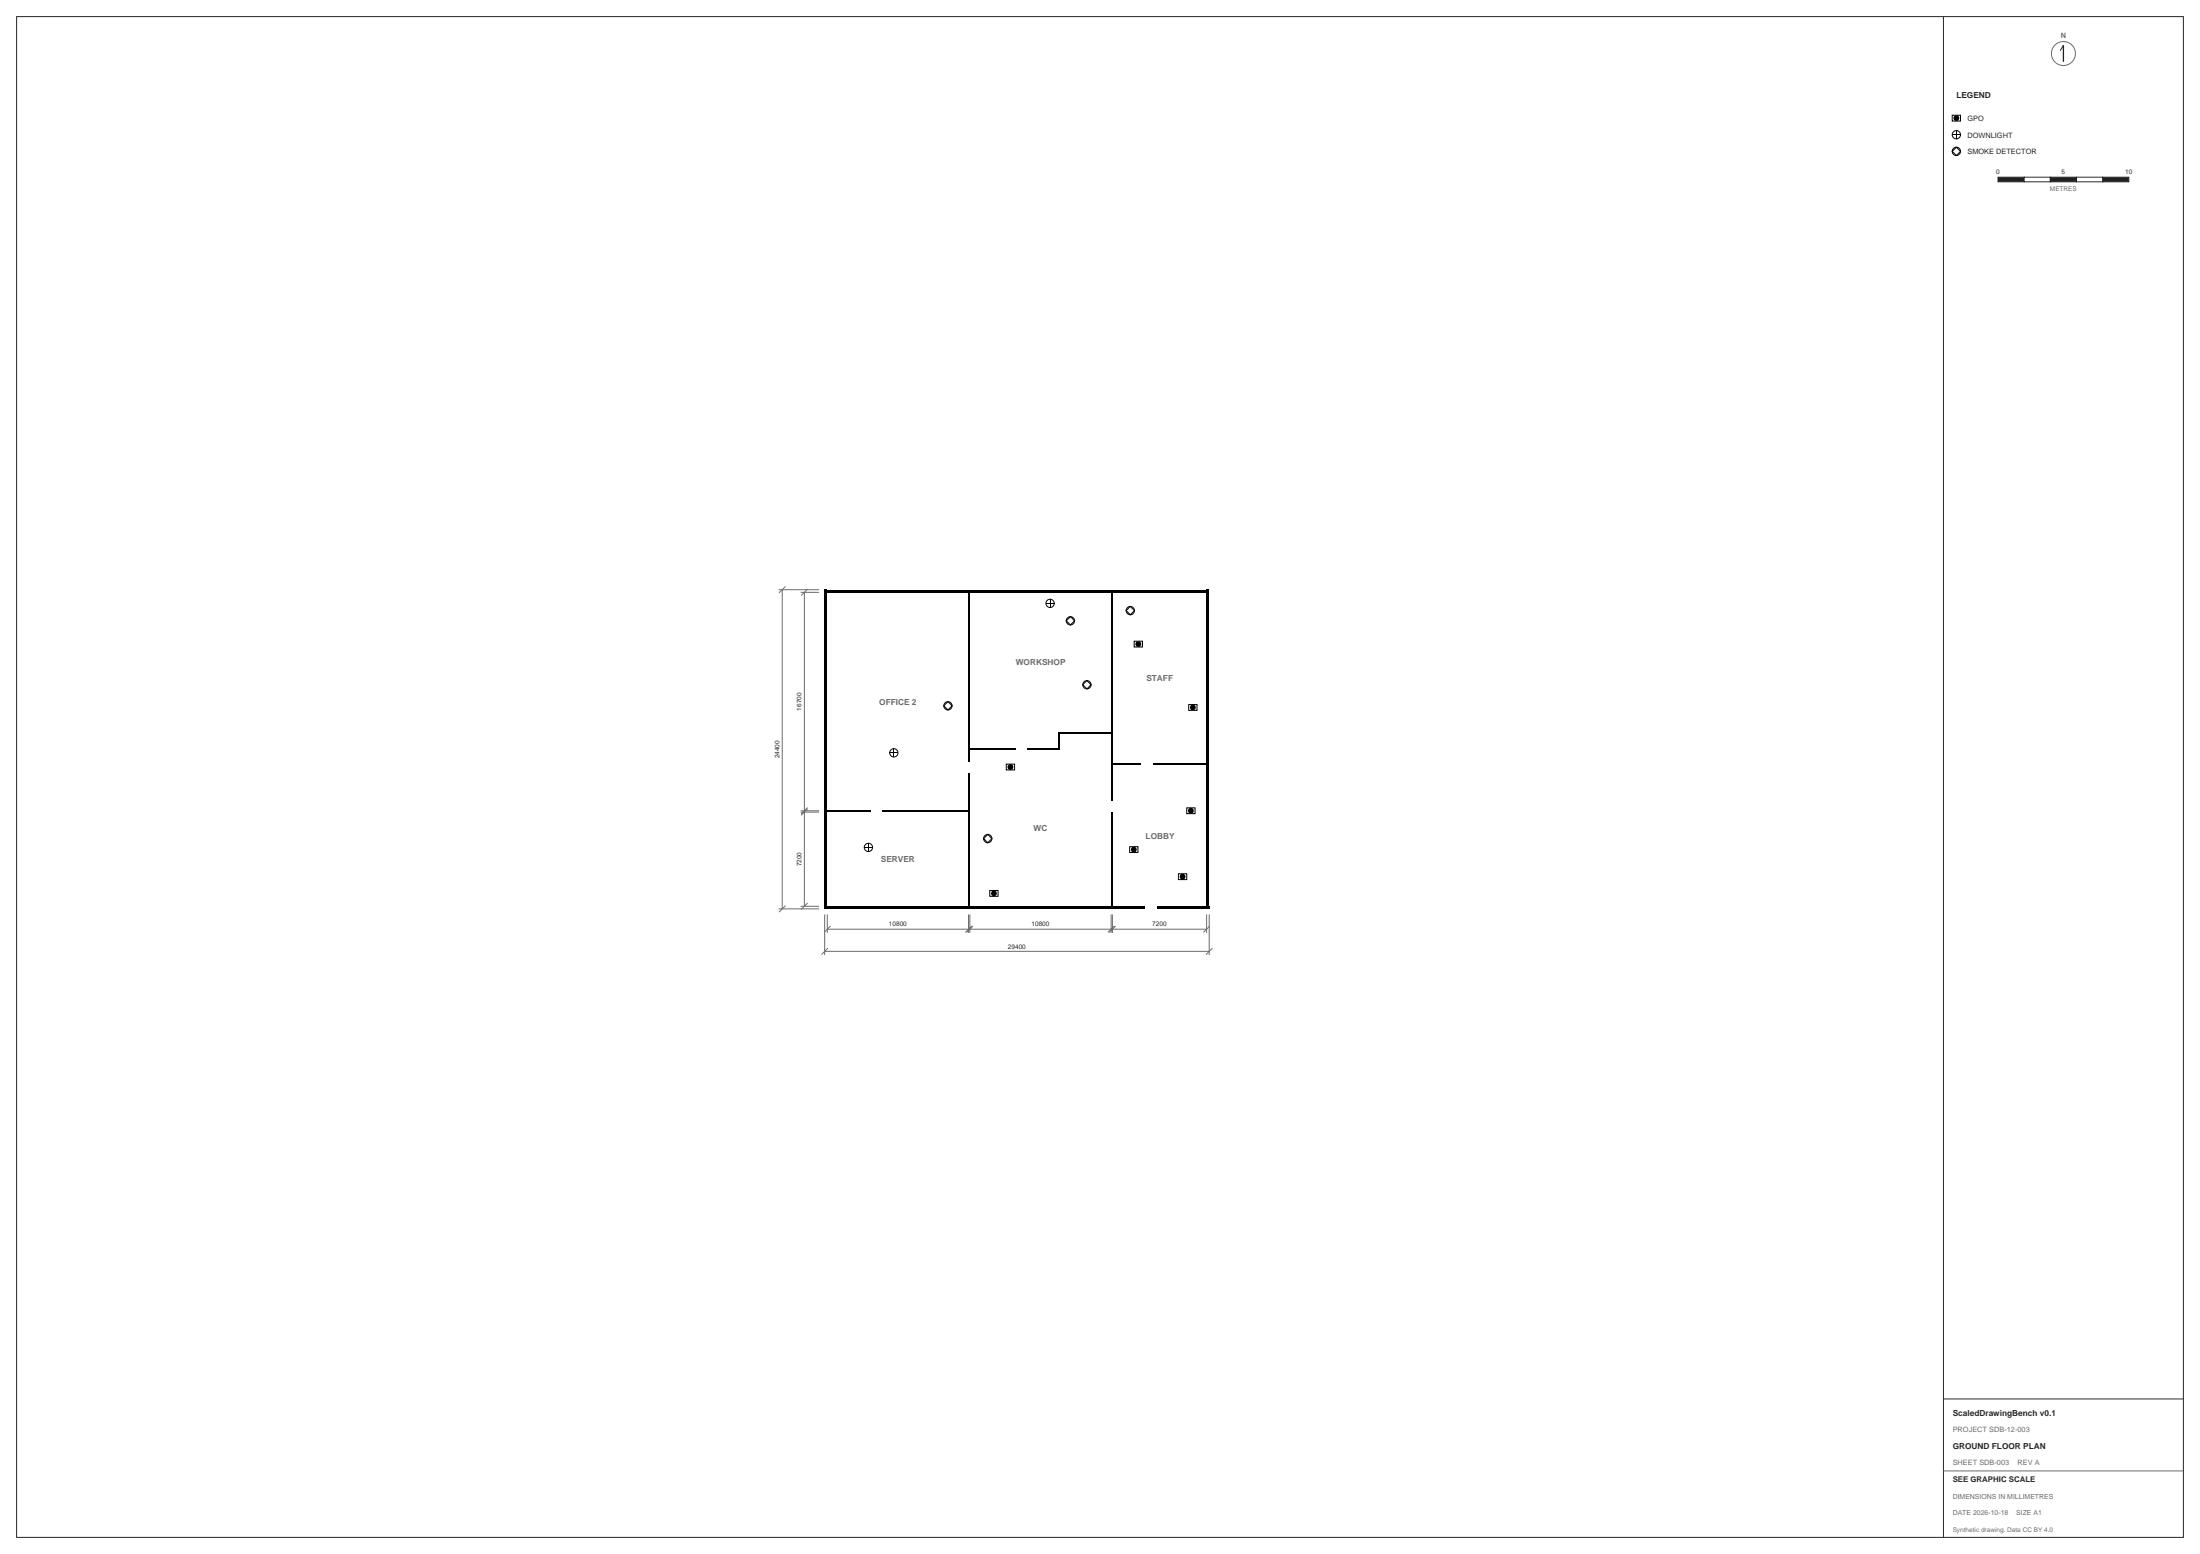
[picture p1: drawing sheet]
<svg xmlns="http://www.w3.org/2000/svg" width="841mm" height="594mm" viewBox="0 0 841 594" stroke-linecap="round" stroke-linejoin="round" font-family="sans-serif">
<path d="M6.3 6.3h828.4v581.4h-828.4zM742.9 6.3v581.4" fill="none" stroke="#26262e" stroke-width=".38"/>
<g fill="#000">
<path d="M315.3 225.4h147v1h-147zM370.3 225.9h.5v65h-.5zM370.5 285.9h17.8v.5h-17.8zM392.8 285.9h12.2v.5h-12.2zM404.5 279.9h.5v6.5h-.5zM404.5 279.9h20.5v.5h-20.5zM425 291.9h11.3v.5h-11.3zM440.8 291.9h21v.5h-21zM315.8 309.9h17v.5h-17zM337.3 309.9h33.2v.5h-33.2zM424.8 225.9h.5v80h-.5zM315.3 225.4h1v122h-1z"/>
<path d="M315.3 346.4h122.5v1h-122.5zM370.3 295.4h.5v51.5h-.5zM424.8 310.4h.5v36.5h-.5zM442.3 346.4h20v1h-20zM461.3 225.4h1v122h-1z"/>
</g>
<circle cx="332" cy="323.9" r="1.59" fill="#fff" stroke="#000" stroke-width=".38"/>
<path d="M330.4 323.9h3.2M332 322.3v3.2" fill="none" stroke="#000" stroke-width=".38"/>
<path d="M450.5 334h3.2v2.2h-3.2z" fill="#fff" stroke="#000" stroke-width=".38"/>
<circle cx="452.1" cy="335.1" r="1.11" fill="#000"/>
<circle cx="409.2" cy="237.3" r="1.59" fill="#fff" stroke="#000" stroke-width=".38"/>
<path d="M407.6 237.3l1.6-1.6 1.6 1.6-1.6 1.6z" fill="none" stroke="#000" stroke-width=".38"/>
<path d="M454.4 269.3h3.2v2.2h-3.2z" fill="#fff" stroke="#000" stroke-width=".38"/>
<circle cx="456" cy="270.4" r="1.11" fill="#000"/>
<path d="M431.8 323.6h3.2v2.3h-3.2z" fill="#fff" stroke="#000" stroke-width=".38"/>
<circle cx="433.4" cy="324.8" r="1.11" fill="#000"/>
<path d="M384.7 292.1h3.1v2.2h-3.1z" fill="#fff" stroke="#000" stroke-width=".38"/>
<circle cx="386.3" cy="293.2" r="1.11" fill="#000"/>
<circle cx="432.1" cy="233.4" r="1.59" fill="#fff" stroke="#000" stroke-width=".38"/>
<path d="M430.5 233.4l1.6-1.6 1.6 1.6-1.6 1.6z" fill="none" stroke="#000" stroke-width=".38"/>
<circle cx="377.6" cy="320.5" r="1.59" fill="#fff" stroke="#000" stroke-width=".38"/>
<path d="M376 320.5l1.6-1.5 1.6 1.5-1.6 1.6z" fill="none" stroke="#000" stroke-width=".38"/>
<circle cx="362.4" cy="269.8" r="1.59" fill="#fff" stroke="#000" stroke-width=".38"/>
<path d="M360.8 269.8l1.6-1.6 1.6 1.6-1.6 1.6z" fill="none" stroke="#000" stroke-width=".38"/>
<path d="M433.6 245.1h3.1v2.2h-3.1z" fill="#fff" stroke="#000" stroke-width=".38"/>
<circle cx="435.1" cy="246.2" r="1.11" fill="#000"/>
<circle cx="401.4" cy="230.6" r="1.59" fill="#fff" stroke="#000" stroke-width=".38"/>
<path d="M399.8 230.6h3.2M401.4 229v3.2" fill="none" stroke="#000" stroke-width=".38"/>
<path d="M453.7 308.8h3.1v2.2h-3.1z" fill="#fff" stroke="#000" stroke-width=".38"/>
<circle cx="455.2" cy="309.9" r="1.11" fill="#000"/>
<path d="M378.4 340.4h3.1v2.2h-3.1z" fill="#fff" stroke="#000" stroke-width=".38"/>
<circle cx="379.9" cy="341.5" r="1.11" fill="#000"/>
<circle cx="341.7" cy="287.8" r="1.59" fill="#fff" stroke="#000" stroke-width=".38"/>
<path d="M340.1 287.8h3.2M341.7 286.2v3.2" fill="none" stroke="#000" stroke-width=".38"/>
<circle cx="415.5" cy="261.7" r="1.59" fill="#fff" stroke="#000" stroke-width=".38"/>
<path d="M413.9 261.7l1.6-1.6 1.6 1.6-1.6 1.6z" fill="none" stroke="#000" stroke-width=".38"/>
<g fill="none" stroke="#666b75" stroke-width=".38">
<path d="M297.6 225.4h15.5M299 225.4v122M300.3 224.2l-2.5 2.5M306.1 226.4h7M307.5 226.4v83.5M308.7 225.2l-2.4 2.5M306.1 310.4h7M306.1 309.9h7M307.5 310.4v36M308.7 309.2l-2.4 2.5M308.7 308.7l-2.4 2.5M297.6 347.4h15.5"/>
<path d="M300.3 346.2l-2.5 2.5M306.1 346.4h7M308.7 345.2l-2.4 2.5M315.3 349.5v15.6M316.3 349.5v7.1M316.3 355.2h54M317.5 353.9l-2.5 2.5M370.3 349.5v7.1M370.8 355.2h54M370.8 349.5v7.1M371.5 353.9l-2.5 2.5M372 353.9l-2.5 2.5"/>
<path d="M424.8 349.5v7.1M425.3 355.2h36M425.3 349.5v7.1M426 353.9l-2.5 2.5M426.5 353.9l-2.5 2.5M461.3 349.5v7.1M462.3 349.5v15.6M462.5 353.9l-2.5 2.5M315.3 363.6h147M316.5 362.4l-2.5 2.5M463.5 362.4l-2.5 2.5"/>
<circle cx="788.8" cy="20.5" r="4.6"/>
</g>
<path d="M788.8 17.3v6.3" fill="none" stroke="#26262e" stroke-width=".49"/>
<path d="M788.8 17.3l-1.2 2.1" fill="none" stroke="#26262e" stroke-width=".39"/>
<path d="M746.3 44h3.2v2.3h-3.2z" fill="#fff" stroke="#000" stroke-width=".38"/>
<circle cx="747.9" cy="45.2" r="1.11" fill="#000"/>
<circle cx="747.9" cy="51.5" r="1.59" fill="#fff" stroke="#000" stroke-width=".38"/>
<path d="M746.3 51.5h3.2M747.9 49.9v3.2" fill="none" stroke="#000" stroke-width=".38"/>
<circle cx="747.9" cy="57.9" r="1.59" fill="#fff" stroke="#000" stroke-width=".38"/>
<path d="M746.3 57.9l1.6-1.6 1.6 1.6-1.6 1.5z" fill="none" stroke="#000" stroke-width=".38"/>
<path d="M763.8 67.7h10v1.8h-10z" fill="#26262e" stroke="#26262e" stroke-width=".38"/>
<path d="M773.8 67.7h10v1.8h-10z" fill="#fff" stroke="#26262e" stroke-width=".38"/>
<path d="M783.8 67.7h10v1.8h-10z" fill="#26262e" stroke="#26262e" stroke-width=".38"/>
<path d="M793.8 67.7h10v1.8h-10z" fill="#fff" stroke="#26262e" stroke-width=".38"/>
<path d="M803.8 67.7h10v1.8h-10z" fill="#26262e" stroke="#26262e" stroke-width=".38"/>
<path d="M742.9 534.7h91.8" fill="none" stroke="#26262e" stroke-width=".38"/>
<path d="M742.9 562.3h91.8" fill="none" stroke="#666b75" stroke-width=".38"/>
<g font-size="3.2" fill="#26262e">
<text x="747.9" y="37.4">LEGEND</text>
<text x="746.5" y="541.1">ScaledDrawingBench v0.1</text>
<text x="746.5" y="553.8">GROUND FLOOR PLAN</text>
</g>
<g font-size="3.2" fill="#666b75">
<text x="388.3" y="254.3">WORKSHOP</text>
<text x="438.2" y="260.3">STAFF</text>
<text x="336.1" y="269.3">OFFICE 2</text>
<text x="395.1" y="317.5">WC</text>
<text x="438" y="320.5">LOBBY</text>
<text x="336.7" y="329.5">SERVER</text>
</g>
<text font-size="3" fill="#26262e" x="746.5" y="566.5">SEE GRAPHIC SCALE</text>
<g font-size="2.8" fill="#666b75">
<text x="787.8" y="14.5">N</text>
<text x="746.5" y="547.4">PROJECT SDB-12-003</text>
<text x="746.5" y="560.1">SHEET SDB-003</text>
<text x="771.2" y="560.1">REV A</text>
</g>
<g font-size="2.8" fill="#26262e">
<text x="752.1" y="46.2">GPO</text>
<text x="752.1" y="52.6">DOWNLIGHT</text>
<text x="752.1" y="58.9">SMOKE DETECTOR</text>
</g>
<g font-size="2.6" fill="#666b75">
<text x="746.5" y="572.8">DIMENSIONS IN MILLIMETRES</text>
<text x="746.5" y="579.2">DATE 2026-10-18</text>
<text x="770.7" y="579.2">SIZE A1</text>
</g>
<g font-size="2.5" fill="#26262e">
<text x="763.1" y="66.7">0</text>
<text x="788.1" y="66.7">5</text>
<text x="812.4" y="66.7">10</text>
<text x="306.4" y="271.6" transform="rotate(-90 306.4 271.6)">16700</text>
<text x="298" y="289.8" transform="rotate(-90 298 289.8)">24400</text>
<text x="306.4" y="331.2" transform="rotate(-90 306.4 331.2)">7200</text>
<text x="339.8" y="354.1">10800</text>
<text x="394.3" y="354.1">10800</text>
<text x="440.5" y="354.1">7200</text>
<text x="385.3" y="362.6">29400</text>
</g>
<g font-size="2.5" fill="#666b75">
<text x="783.6" y="73">METRES</text>
<text x="746.5" y="585.5">Synthetic drawing. Data CC BY 4.0</text>
</g>
</svg>
